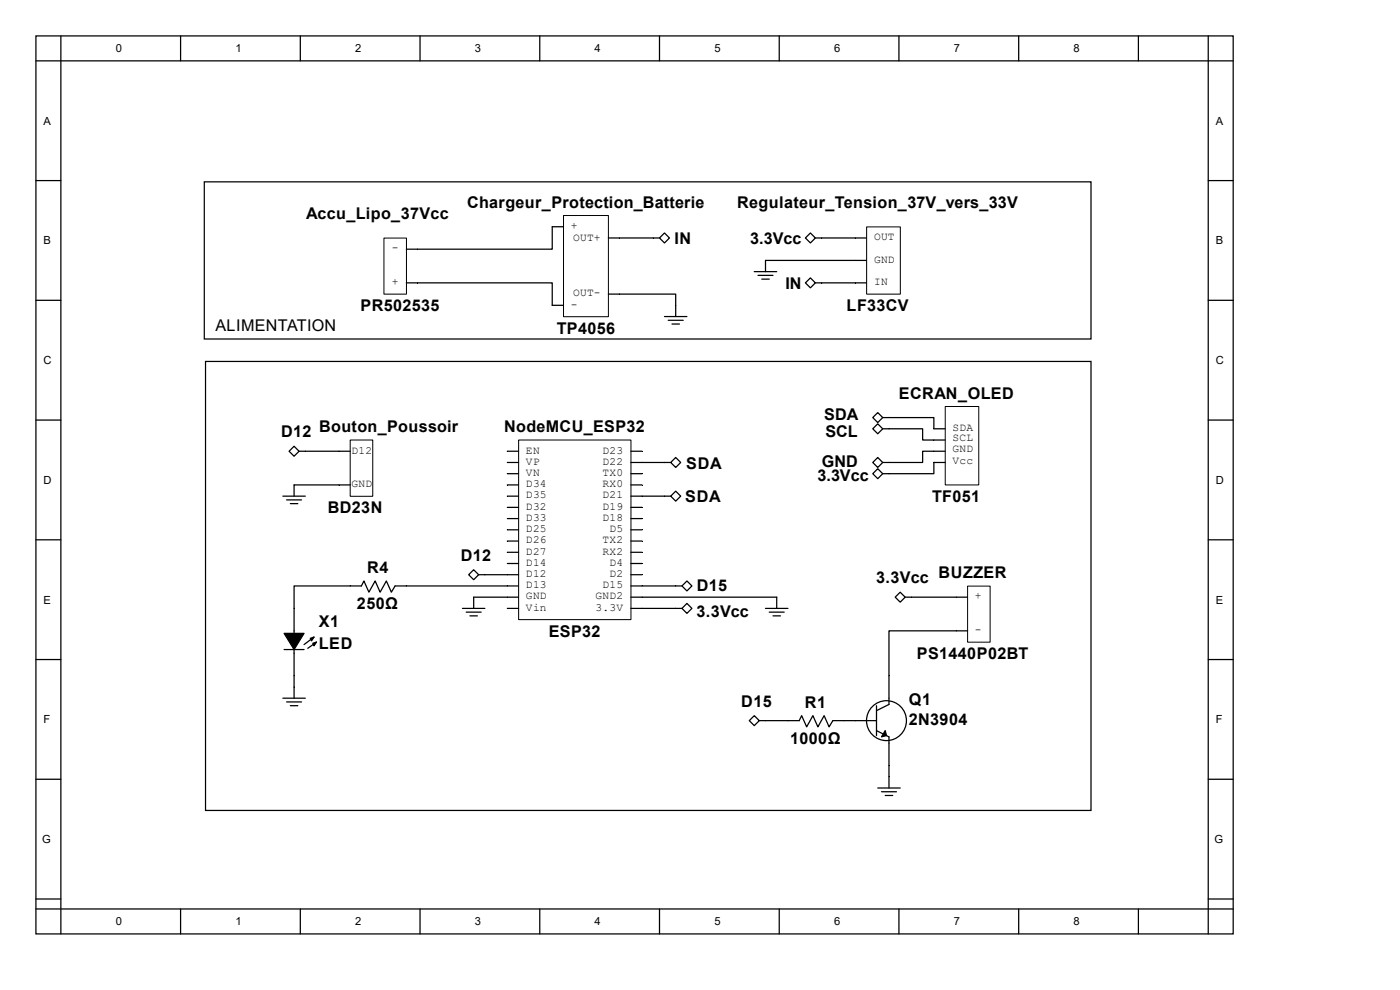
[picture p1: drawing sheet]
<svg xmlns="http://www.w3.org/2000/svg" width="297mm" height="210mm" viewBox="0 0 297 210" stroke-linecap="round" stroke-linejoin="round" font-family="sans-serif">
<g fill="none" stroke="#000" stroke-width=".26">
<path d="M7.6 7.6h254v190.5h-254zM7.6 12.9h254M12.9 7.6v190.5M38.3 7.6v5.3M63.7 7.6v5.3M89.1 7.6v5.3M114.5 7.6v5.3M139.9 7.6v5.3M165.3 7.6v5.3M190.7 7.6v5.3M216.1 7.6v5.3M241.5 7.6v5.3"/>
<path d="M256.3 7.6v190.5M7.6 38.3h5.3M43.3 38.6h188.2v33.3h-188.2zM256.3 38.3h5.3M119.5 48.1h-2.3v4.8h-31M129.1 50.5h10.8M139.9 50.5l1.1-1.1 1 1.1-1 1zM160 57.6h4.8M160.8 58.4h3.2M161.6 59.2h1.6M171.9 58.9l1.1 1.1-1.1 1.1-1-1.1zM171.9 49.4l1.1 1.1-1.1 1-1-1z"/>
<path d="M173 50.5h10.8M183.8 55.2h-21.4v2.4M7.6 63.7h5.3M43.6 76.7h187.9v95.2h-187.9zM86.2 60h31v4.8h2.3M129.1 62.4h14.3v4.8M141 67.2h4.7M141.8 67.9h3.1M142.6 68.7h1.5M173 60h10.8M256.3 63.7h5.3M7.6 89.1h5.3"/>
<path d="M61.3 95.7l1.1-1 1 1-1 1.1zM63.4 95.7h10.9M107.6 95.7h2.4M107.6 98.1h2.4M133.8 95.7h2.4M133.8 98.1h8.5M142.3 98.1l1.1-1.1 1 1.1-1 1.1zM186.2 99.4l1.1 1.1-1.1 1-1-1zM186.2 97l1.1 1.1-1.1 1.1-1-1.1zM186.2 87.5l1.1 1.1-1.1 1-1-1zM186.2 89.9l1.1 1.1-1.1 1-1-1zM187.3 91h8.4v2.3h4.8"/>
<path d="M187.3 88.6h10.8v2.4h2.4M200.5 98.1h-2.4v2.4h-10.8M200.5 95.7h-4.8v2.4h-8.4M256.3 89.1h5.3M7.6 114.5h5.3M60 105.3h4.8M60.8 106h3.2M61.6 106.8h1.6M74.3 102.9h-11.9v2.4M107.6 100.5h2.4M107.6 102.9h2.4M107.6 105.3h2.4"/>
<path d="M107.6 107.6h2.4M107.6 110h2.4M107.6 112.4h2.4M107.6 114.8h2.4M107.6 117.2h2.4M107.6 119.5h2.4M133.8 100.5h2.4M133.8 102.9h2.4M133.8 105.3h8.5M133.8 107.6h2.4M133.8 110h2.4M133.8 112.4h2.4"/>
<path d="M133.8 114.8h2.4M133.8 117.2h2.4M133.8 119.5h2.4M142.3 105.3l1.1-1.1 1 1.1-1 1zM256.3 114.5h5.3M7.6 139.9h5.3M60.3 137.8h4.2M66.6 135.1l-2.1 1.6M67.2 136.2l-1.9 1.3M98.1 129.1h4.8M98.9 129.9h3.2M99.7 130.7h1.6"/>
<path d="M100.5 120.9l1 1-1 1.1-1.1-1.1zM101.5 121.9h8.5M107.6 129.1h2.4M110 124.3h-26.2l-.8 1.3-1-2.4-1.4 2.4-1-2.4-1.3 2.4-1.1-2.4-.5 1.1h-14.3v23.8M110 126.7h-9.5v2.4M133.8 121.9h2.4M133.8 124.3h10.9M133.8 126.7h31v2.4M133.8 129.1h10.9M144.7 129.1l1-1.1 1.1 1.1-1.1 1zM144.7 124.3l1-1.1 1.1 1.1-1.1 1.1zM162.4 129.1h4.8"/>
<path d="M163.2 129.9h3.2M164 130.7h1.6M191 125.6l1 1.1-1 1-1.1-1zM192 126.7h13.3M205.3 133.8h-16.7v15.6l-2.7 1.4M256.3 139.9h5.3M60 148.1h4.8M60.8 148.9h3.2M61.6 149.7h1.6M160 151.8l1.1 1.1-1.1 1-1-1zM161.1 152.9h8.4l.6-1.1 1 2.4 1.4-2.4 1 2.4 1.3-2.4 1.1 2.4 .8-1.3h9.2M185.9 149.7v6.4"/>
<path d="M185.9 155l2.7 1.3v10.9M7.6 165.3h5.3M186.2 167.2h4.8M187 168h3.2M187.8 168.8h1.6M256.3 165.3h5.3M7.6 190.7h5.3M7.6 192.8h254M38.3 192.8v5.3M63.7 192.8v5.3M89.1 192.8v5.3M114.5 192.8v5.3"/>
<path d="M139.9 192.8v5.3M165.3 192.8v5.3M190.7 192.8v5.3M216.1 192.8v5.3M241.5 192.8v5.3M256.3 190.7h5.3"/>
<circle cx="188.1" cy="152.9" r="4.2"/>
</g>
<path d="M81.4 50.5h4.8v11.9h-4.8zM119.5 45.7h9.6v21.5h-9.6zM183.9 48.1h7.1v14.3h-7.1zM74.3 93.3h4.8v12h-4.8zM110 93.3h23.9v38.1h-23.9zM200.5 86.2h7.1v16.7h-7.1zM205.3 124.3h4.8v11.9h-4.8z" fill="none" stroke="#000" stroke-width=".21"/>
<path d="M60.3 134.4h4.2l-2.1 3.4zM65.8 135.4l.8-.3-.5 .8zM66.4 136.5l.8-.3-.6 .8zM187.8 155l.3 1.1-1.1 .2z" fill="#000" stroke="#000" stroke-width=".26"/>
<g font-size="3.4">
<text x="65" y="46.5">Accu_Lipo_37Vcc</text>
<text x="99.1" y="44.1">Chargeur_Protection_Batterie</text>
<text x="156.4" y="44.1">Regulateur_Tension_37V_vers_33V</text>
<text x="143.1" y="51.8">IN</text>
<text x="159.2" y="51.8">3.3Vcc</text>
<text x="166.6" y="61.3">IN</text>
<text x="45.7" y="70.3">ALIMENTATION</text>
<text x="76.5" y="66">PR502535</text>
<text x="118.1" y="70.8">TP4056</text>
<text x="179.6" y="66">LF33CV</text>
<text x="174.9" y="89.1">SDA</text>
<text x="190.7" y="84.6">ECRAN_OLED</text>
<text x="59.6" y="92.8">D12</text>
<text x="67.7" y="91.7">Bouton_Poussoir</text>
<text x="106.9" y="91.7">NodeMCU_ESP32</text>
<text x="175.1" y="92.8">SCL</text>
<text x="145.5" y="99.4">SDA</text>
<text x="174.4" y="99.1">GND</text>
<text x="145.3" y="106.5">SDA</text>
<text x="173.4" y="102">3.3Vcc</text>
<text x="197.7" y="106.5">TF051</text>
<text x="69.6" y="108.9">BD23N</text>
<text x="97.7" y="119">D12</text>
<text x="77.9" y="121.6">R4</text>
<text x="147.8" y="125.3">D15</text>
<text x="185.9" y="123.7">3.3Vcc</text>
<text x="199.1" y="122.7">BUZZER</text>
<text x="75.7" y="129.3">250Ω</text>
<text x="147.7" y="130.9">3.3Vcc</text>
<text x="67.6" y="133">X1</text>
<text x="67.6" y="137.8">LED</text>
<text x="116.4" y="135.1">ESP32</text>
<text x="194.5" y="139.9">PS1440P02BT</text>
<text x="157.3" y="149.9">D15</text>
<text x="192.8" y="149.6">Q1</text>
<text x="170.7" y="150.2">R1</text>
<text x="192.8" y="153.9">2N3904</text>
<text x="167.6" y="157.9">1000Ω</text>
</g>
<g font-size="2.4">
<text x="24.6" y="11.1">0</text>
<text x="50" y="11.1">1</text>
<text x="75.4" y="11.1">2</text>
<text x="100.8" y="11.1">3</text>
<text x="126.2" y="11.1">4</text>
<text x="151.6" y="11.1">5</text>
<text x="177" y="11.1">6</text>
<text x="202.4" y="11.1">7</text>
<text x="227.8" y="11.1">8</text>
<text x="9.2" y="26.5">A</text>
<text x="257.9" y="26.5">A</text>
<text x="9.2" y="51.9">B</text>
<text x="83.1" y="53.3">-</text>
<text x="121.1" y="48.6">+</text>
<text x="121.6" y="51.2">OUT+</text>
<text x="185.4" y="51">OUT</text>
<text x="257.9" y="51.9">B</text>
<text x="185.4" y="55.8">GND</text>
<text x="83.1" y="60.5">+</text>
<text x="121.1" y="65.3">-</text>
<text x="121.6" y="62.9">OUT-</text>
<text x="185.4" y="60.5">IN</text>
<text x="9.2" y="77.3">C</text>
<text x="257.9" y="77.3">C</text>
<text x="202.1" y="96">GND</text>
<text x="202.1" y="93.6">SCL</text>
<text x="202.1" y="91.4">SDA</text>
<text x="74.5" y="96.2">D12</text>
<text x="111.6" y="96.2">EN</text>
<text x="111.6" y="98.6">VP</text>
<text x="111.6" y="101">VN</text>
<text x="127.8" y="101">TX0</text>
<text x="127.8" y="98.6">D22</text>
<text x="127.8" y="96.2">D23</text>
<text x="202.1" y="98.3">Vcc</text>
<text x="9.2" y="102.7">D</text>
<text x="74.5" y="103.4">GND</text>
<text x="111.6" y="103.4">D34</text>
<text x="111.6" y="105.7">D35</text>
<text x="127.8" y="105.7">D21</text>
<text x="127.8" y="103.4">RX0</text>
<text x="257.9" y="102.7">D</text>
<text x="111.6" y="108.1">D32</text>
<text x="111.6" y="110.5">D33</text>
<text x="111.6" y="112.9">D25</text>
<text x="127.8" y="110.5">D18</text>
<text x="127.8" y="108.1">D19</text>
<text x="129.3" y="112.9">D5</text>
<text x="111.6" y="115.3">D26</text>
<text x="111.6" y="117.6">D27</text>
<text x="127.8" y="117.6">RX2</text>
<text x="127.8" y="115.3">TX2</text>
<text x="111.6" y="120">D14</text>
<text x="111.6" y="122.4">D12</text>
<text x="111.6" y="124.8">D13</text>
<text x="127.8" y="124.8">D15</text>
<text x="129.3" y="122.4">D2</text>
<text x="129.3" y="120">D4</text>
<text x="9.2" y="128.1">E</text>
<text x="111.6" y="127.2">GND</text>
<text x="111.6" y="129.5">Vin</text>
<text x="126.4" y="129.5">3.3V</text>
<text x="126.4" y="127.2">GND2</text>
<text x="206.8" y="127.2">+</text>
<text x="257.9" y="128.1">E</text>
<text x="206.8" y="134.3">-</text>
<text x="9.2" y="153.5">F</text>
<text x="257.9" y="153.5">F</text>
<text x="8.9" y="178.9">G</text>
<text x="257.6" y="178.9">G</text>
<text x="24.6" y="196.3">0</text>
<text x="50" y="196.3">1</text>
<text x="75.4" y="196.3">2</text>
<text x="100.8" y="196.3">3</text>
<text x="126.2" y="196.3">4</text>
<text x="151.6" y="196.3">5</text>
<text x="177" y="196.3">6</text>
<text x="202.4" y="196.3">7</text>
<text x="227.8" y="196.3">8</text>
</g>
</svg>
